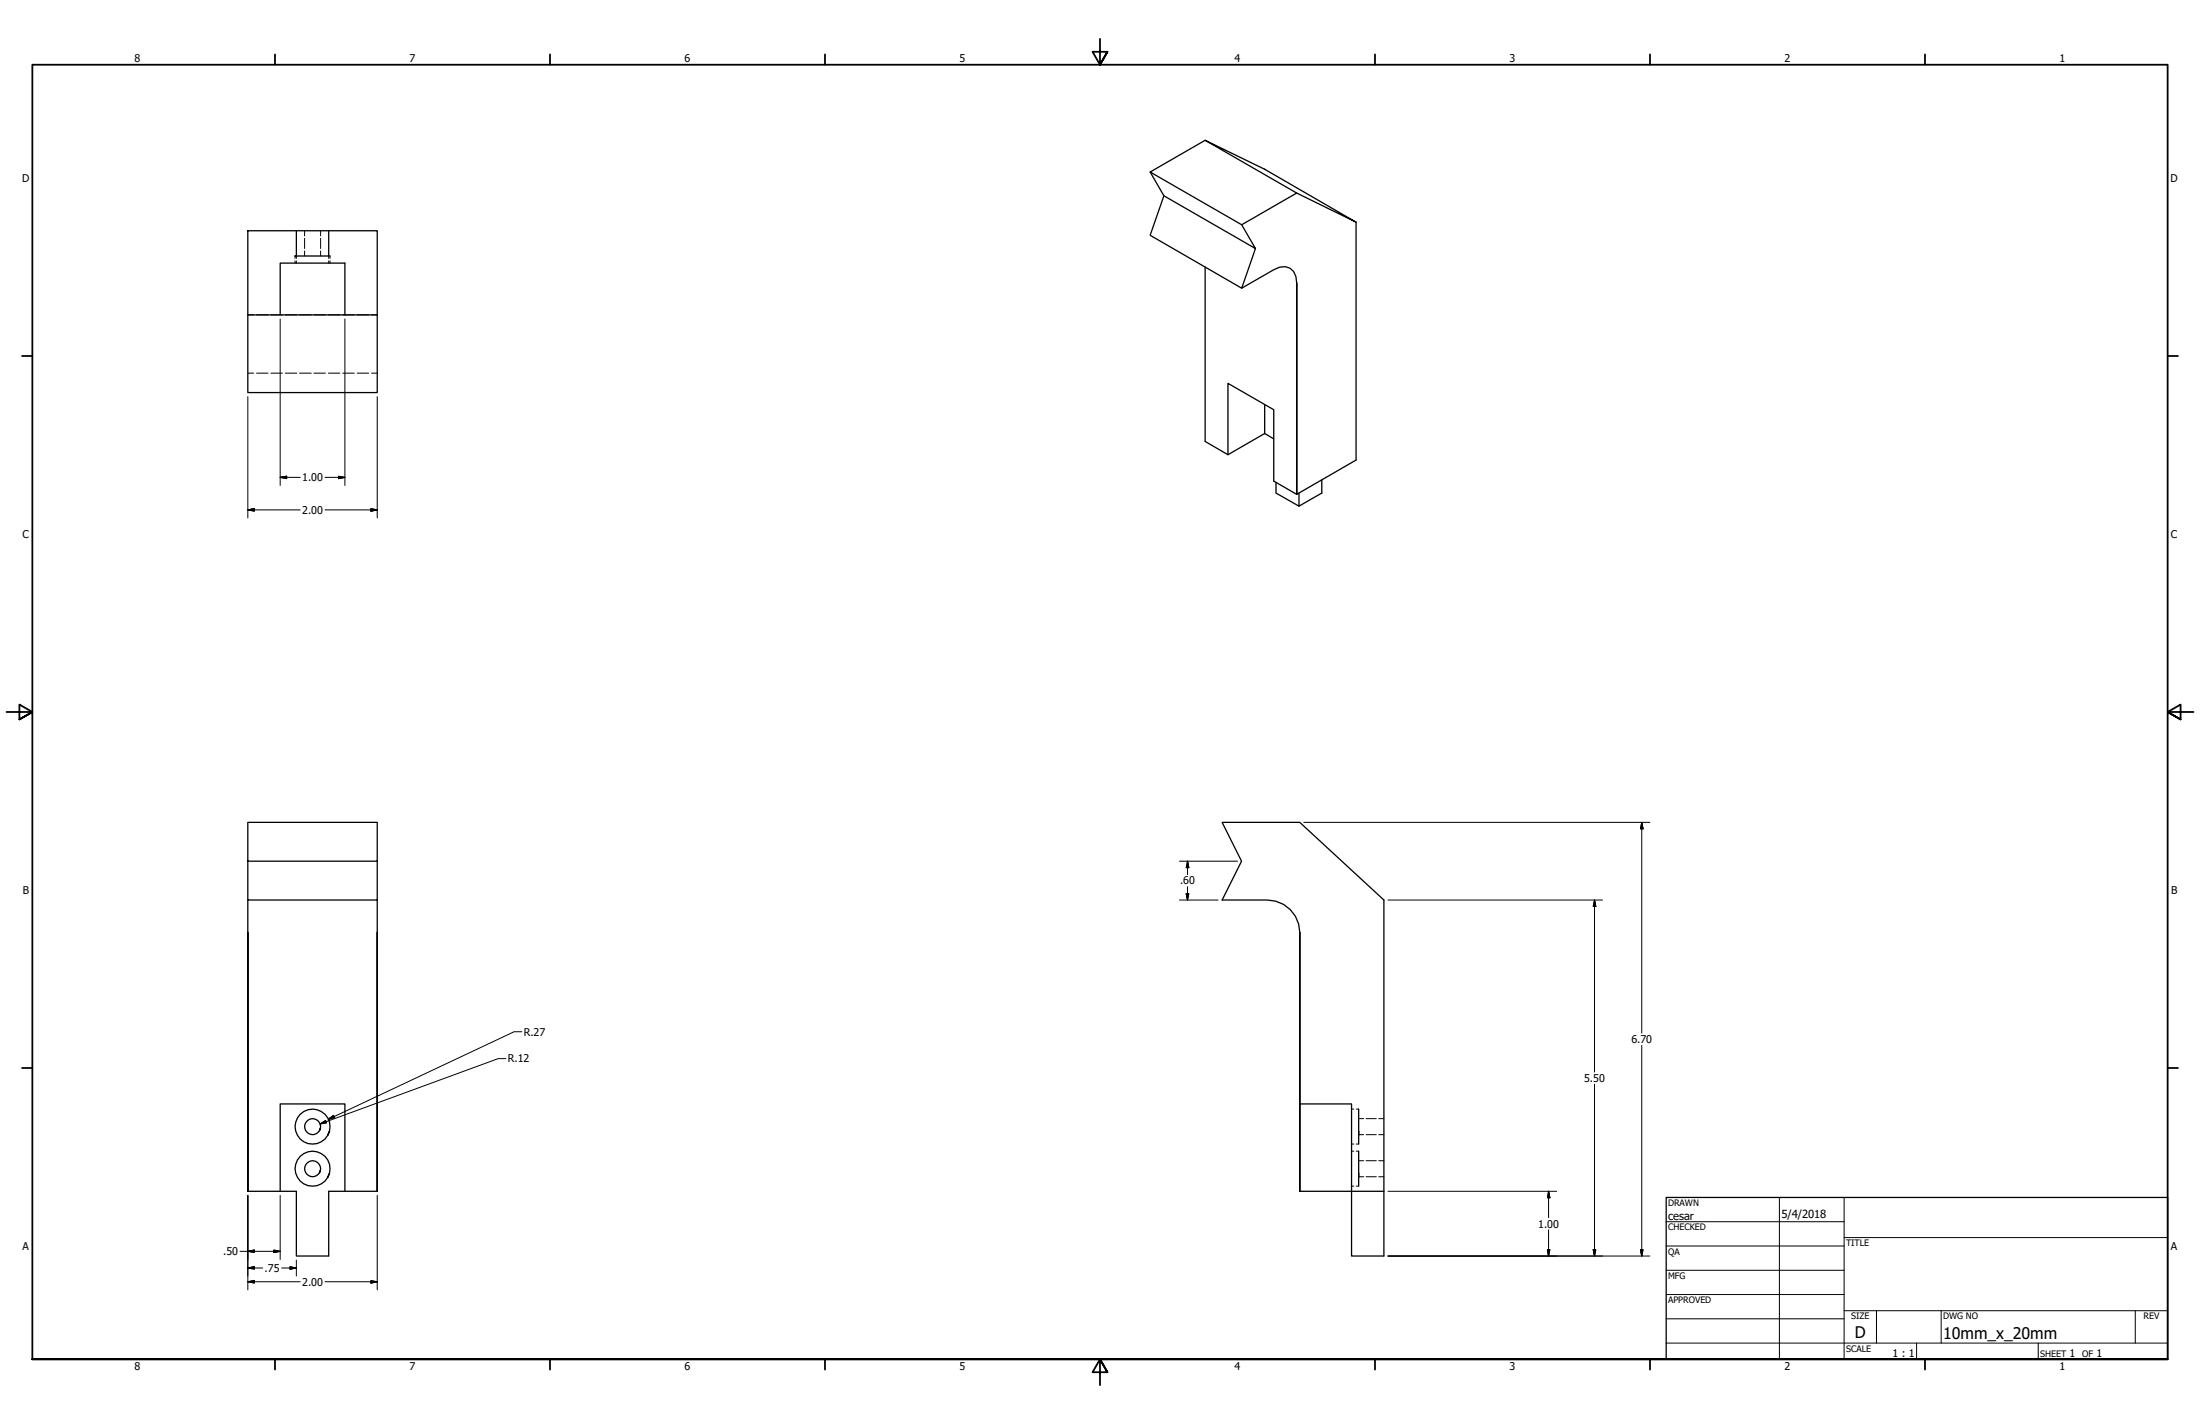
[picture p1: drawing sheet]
<svg xmlns="http://www.w3.org/2000/svg" width="864mm" height="559mm" viewBox="0 0 864 559" stroke-linecap="round" stroke-linejoin="round" font-family="sans-serif">
<!-- layer: Visible (ANSI) -->
<g fill="none" stroke="#000" stroke-width=".51">
<path d="M473.1 55.1l23.3 11.3 35.9 20.8-23.3-11.4zM473.1 55.1l-21.6 12.4 35.9 20.7 21.6-12.4M451.5 67.5l5.4 9.3 35.9 20.7-5.4-9.3M456.9 76.8l-5.4 15.5 35.9 20.8 5.4-15.6M97.3 90.6h50.8v33h-50.8zM116.3 90.6v9.9M129 90.6v9.9M532.3 87.2v93.3l-23.3 13.5-9-5.2v-28l-18-10.4v28M116.1 100.5h-.3h13.7M473.1 104.8v68.4l8.9 5.2 14.4-8.3 3.6 2.1M509 111v83v-83a5.4 5.4 0 0 0-6.7-6.2l-2.3 1.1-12.6 7.2M97.3 123.6v30.5h50.8v-30.5"/>
<path d="M110 123.6v-20.3h25.4v20.3M496.4 158.8v11.3M500.9 189.3v4.2l9 5.1M518.9 188.3v5.2l-9 5.1v-5.1M97.3 322.7h50.8v15.2h-50.8zM97.3 337.9v15.3h50.8v-15.3M97.3 353.2v114.3v-101.6M148.1 353.2v114.3v-101.6M510.2 365.9v101.6v-101.6a12.8 12.8 0 0 0-12.7-12.7h-17.8l7.7-15.3-7.7-15.2h30.5l33 30.5v139.7h-12.7v-59.7h-20.3M533.3 435.2v8.7M125.7 442.9a3.1 3.1 0 0 0-3.5-3.9 3.1 3.1 0 0 0-2 4.9 3.1 3.1 0 0 0 5.2-.2l.3-.8-.3 .8M125.7 459.4a3.1 3.1 0 0 0-3.5-3.9 3.1 3.1 0 0 0-2 4.9 3.1 3.1 0 0 0 5.2-.2l.3-.8-.3 .8"/>
<path d="M129.3 443.9a6.9 6.9 0 0 0-7.7-8.6 6.9 6.9 0 0 0-4.5 10.6 6.9 6.9 0 0 0 11.6-.4l.6-1.6-.6 1.6M533.3 445.5v-1.6v5M533.3 451.7v8.7M97.3 467.5h19v25.4h12.7v-25.4h19.1M110 467.5v-34.3h25.4v34.3M129.3 460.4a6.9 6.9 0 0 0-7.7-8.6 6.9 6.9 0 0 0-4.5 10.6 6.9 6.9 0 0 0 11.6-.4l.6-1.6-.6 1.6M510.2 467.5h33M533.3 462v-1.6v5.1"/>
</g>
<!-- layer: Hidden (ANSI) -->
<g fill="none" stroke="#000" stroke-width=".39">
<path d="M119.6 90.6v2M119.6 93.5v4M119.6 98.5v2M125.9 90.6v2M125.9 93.5v4M125.9 98.5v2M115.8 100.5v.9M115.8 102.4v.9M116.3 100.5v.9M116.3 102.4v.9M129 100.5v.9M129 102.4v.9"/>
<path d="M129.5 100.5v.9M129.5 102.4v.9M97.3 123.6h2.3M100.7 123.6h4.5M106.4 123.6h4.5M112 123.6h4.5M117.6 123.6h4.6M123.3 123.6h4.5M128.9 123.6h4.5M134.6 123.6h4.5M140.2 123.6h4.5M145.9 123.6h2.2"/>
<path d="M97.3 146.4h2.3M100.7 146.4h4.5M106.4 146.4h4.5M112 146.4h4.5M117.6 146.4h4.6M123.3 146.4h4.5M128.9 146.4h4.5M134.6 146.4h4.5M140.2 146.4h4.5M145.9 146.4h2.2M530.5 435.2h.9M532.4 435.2h.9"/>
<path d="M533.3 439h2M536.3 439h4M541.2 439h2M530.5 448.9h.9M530.5 451.7h.9M532.4 448.9h.9M532.4 451.7h.9M533.3 445.3h2M533.3 455.5h2M536.3 445.3h4M536.3 455.5h4M541.2 445.3h2"/>
<path d="M541.2 455.5h2M530.5 465.5h.9M532.4 465.5h.9M533.3 461.8h2M536.3 461.8h4M541.2 461.8h2"/>
</g>
<!-- layer: Border (ANSI) -->
<g fill="none" stroke="#000" stroke-width=".7">
<path d="M431.8 15.2v10.2l-2.9-5.1h5.8l-2.9 5.1 2.9-5.1M107.9 21.3v4.1M215.9 21.3v4.1M323.8 21.3v4.1M539.8 21.3v4.1M647.7 21.3v4.1M755.6 21.3v4.1M8.6 139.7h4.1M850.9 139.7h4.1M2.5 279.4h10.2l-5.1-2.9v5.8l5.1-2.9-5.1 2.9M861.1 279.4h-10.2l5.1-2.9v5.8l-5.1-2.9 5.1 2.9M8.6 419.1h4.1"/>
<path d="M850.9 419.1h4.1M12.7 533.4v-508h838.2v508h-838.2h838.2M107.9 533.4v4.1M215.9 533.4v4.1M323.8 533.4v4.1M434.7 538.5l-2.9-5.1 2.9 5.1h-5.8l2.9-5.1v10.2M539.8 533.4v4.1M647.7 533.4v4.1M755.6 533.4v4.1"/>
</g>
<!-- layer: Title (ANSI) -->
<g fill="none" stroke="#000" stroke-width=".39">
<path d="M654 479.4h69.9M698.5 469.9v63.5M723.9 469.9v63.5M654 488.9h69.9M654 498.5h69.9M723.9 485.6h127M654 508h69.9M654 517.5h69.9M723.9 514.3h127M736.6 514.3v12.7M762 514.3v12.7M838.2 514.3v12.7"/>
<path d="M654 527h196.9M752.3 527v6.4M800.1 527v6.4"/>
</g>
<path d="M654 469.9h196.9v63.5h-196.9z" fill="none" stroke="#000" stroke-width=".51"/>
<!-- layer: Dimension (ANSI) -->
<g fill="none" stroke="#000" stroke-width=".39">
<path d="M110 125.2v65.3M135.4 125.2v65.3M97.3 155.6v47.7M148.1 155.6v47.7M110 187.3l2.5-.4v.9zM110 187.3h7.9M127.6 187.3h7.8M132.9 186.9l2.5 .4-2.5 .5zM145.6 199.6l2.5 .5-2.5 .5zM97.3 200.1l2.5-.5v1zM97.3 200.1h20.6M127.6 200.1h20.5"/>
<path d="M463 337.9h22.8M466.2 337.9l.5 2.6h-1.1zM466.2 337.9v5.3M511.8 322.7h135.8M644.5 322.7l.5 2.5h-1zM644.5 322.7v82.7M463 353.2h15.2M465.6 350.7h1.1l-.5 2.5zM466.2 348v5.2M544.8 353.2h84.3M625.9 353.2l.5 2.5h-1zM625.9 353.2v67.5"/>
<path d="M198.6 415.4h-3l-69.9 25.7M204.9 404.9h-3.1l-72.9 34.3M644.5 410.2v82.7M128.9 439.2l2-1.5 .5 .9zM625.9 425.4v67.5M125.7 441.1l2.1-1.4 .3 .9zM97.3 469.1v37.1M110 469.1v25.1M148.1 469.1v37.1M544.8 467.5h66.3M607.9 467.5l.5 2.5h-1zM607.9 467.5v10.3"/>
<path d="M94.2 491h15.8M97.3 497.6l2.5-.5v.9zM97.3 491l2.5-.5v1zM97.3 497.6h5.8M107.5 490.5l2.5 .5-2.5 .5zM110.6 497.6h5.7M113.9 497.1l2.4 .5-2.4 .4zM116.3 494.5v6.3M544.8 492.9h102.8M607.4 490.4h1l-.5 2.5zM607.9 482.6v10.3M625.4 490.4h1l-.5 2.5z"/>
<path d="M644 490.4h1l-.5 2.5zM97.3 503l2.5-.5v1zM97.3 503h20.6M127.6 503h20.5M145.6 502.5l2.5 .5-2.5 .5z"/>
</g>
<g fill="#000" stroke="#000" stroke-width=".39">
<path d="M97.3 200.1l2.5-.5zM97.3 200.1l2.5-.5v1zM110 187.3l2.5-.4zM110 187.3l2.5-.4v.9zM132.9 187.8l2.5-.5zM132.9 186.9l2.5 .4-2.5 .5zM145.6 200.6l2.5-.5zM145.6 199.6l2.5 .5-2.5 .5zM644.5 322.7l.5 2.5zM644.5 322.7l.5 2.5h-1zM465.6 350.7l.6 2.5zM465.6 350.7h1.1l-.5 2.5z"/>
<path d="M466.2 337.9l.5 2.6zM466.2 337.9l.5 2.6h-1.1zM625.9 353.2l.5 2.5zM625.9 353.2l.5 2.5h-1zM125.7 441.1l2.1-1.4zM125.7 441.1l2.1-1.4 .3 .9zM128.9 439.2l2-1.5zM128.9 439.2l2-1.5 .5 .9zM607.9 467.5l.5 2.5zM607.9 467.5l.5 2.5h-1zM97.3 497.6l2.5-.5zM97.3 497.6l2.5-.5v.9z"/>
<path d="M97.3 491l2.5-.5zM97.3 491l2.5-.5v1zM107.5 491.5l2.5-.5zM107.5 490.5l2.5 .5-2.5 .5zM113.9 498l2.4-.4zM113.9 497.1l2.4 .5-2.4 .4zM607.4 490.4l.5 2.5zM607.4 490.4h1l-.5 2.5zM625.4 490.4l.5 2.5zM625.4 490.4h1l-.5 2.5zM644 490.4l.5 2.5zM644 490.4h1l-.5 2.5z"/>
<path d="M97.3 503l2.5-.5zM97.3 503l2.5-.5v1zM145.6 503.5l2.5-.5zM145.6 502.5l2.5 .5-2.5 .5z"/>
</g>
<g font-size="6.3">
<text x="728.1" y="524.9">D</text>
<text x="762.8" y="525.4">10mm_x_20mm</text>
</g>
<g font-size="4.4">
<text x="654.8" y="478.6">cesar</text>
<text x="699.3" y="478">5/4/2018</text>
</g>
<g font-size="4.2">
<text x="52.8" y="24.4">8</text>
<text x="160.8" y="24.4">7</text>
<text x="268.7" y="24.4">6</text>
<text x="376.7" y="24.4">5</text>
<text x="484.6" y="24.4">4</text>
<text x="592.6" y="24.4">3</text>
<text x="700.5" y="24.4">2</text>
<text x="808.5" y="24.4">1</text>
<text x="8.8" y="71.4">D</text>
<text x="852" y="71.4">D</text>
<text x="118.6" y="188.8">1.00</text>
<text x="118.6" y="201.6">2.00</text>
<text x="8.9" y="211.1">C</text>
<text x="852.2" y="211.1">C</text>
<text x="463.2" y="347.1">.60</text>
<text x="9" y="350.8">B</text>
<text x="852.2" y="350.8">B</text>
<text x="205.6" y="406.5">R.27</text>
<text x="640.4" y="409.3">6.70</text>
<text x="199.4" y="416.9">R.12</text>
<text x="621.9" y="424.6">5.50</text>
<text x="603.8" y="481.7">1.00</text>
<text x="8.9" y="490.5">A</text>
<text x="852.2" y="490.5">A</text>
<text x="87.6" y="492.6">.50</text>
<text x="103.9" y="499">.75</text>
<text x="118.6" y="504.5">2.00</text>
<text x="742.9" y="532.6">1 : 1</text>
<text x="812.4" y="532.6">1</text>
<text x="823" y="532.6">1</text>
<text x="52.8" y="537.5">8</text>
<text x="160.8" y="537.5">7</text>
<text x="268.7" y="537.5">6</text>
<text x="376.7" y="537.5">5</text>
<text x="484.6" y="537.5">4</text>
<text x="592.6" y="537.5">3</text>
<text x="700.5" y="537.5">2</text>
<text x="808.5" y="537.5">1</text>
</g>
<g font-size="3.5">
<text x="654.8" y="473.2">DRAWN</text>
<text x="654.8" y="482.8">CHECKED</text>
<text x="724.7" y="488.9">TITLE</text>
<text x="654.8" y="492.3">QA</text>
<text x="654.8" y="501.8">MFG</text>
<text x="654.8" y="511.4">APPROVED</text>
<text x="726.7" y="517.7">SIZE</text>
<text x="762.8" y="517.7">DWG NO</text>
<text x="841.4" y="517.7">REV</text>
<text x="724.7" y="530.4">SCALE</text>
<text x="800.9" y="532.6">SHEET</text>
<text x="817.4" y="532.6">OF</text>
</g>
</svg>
